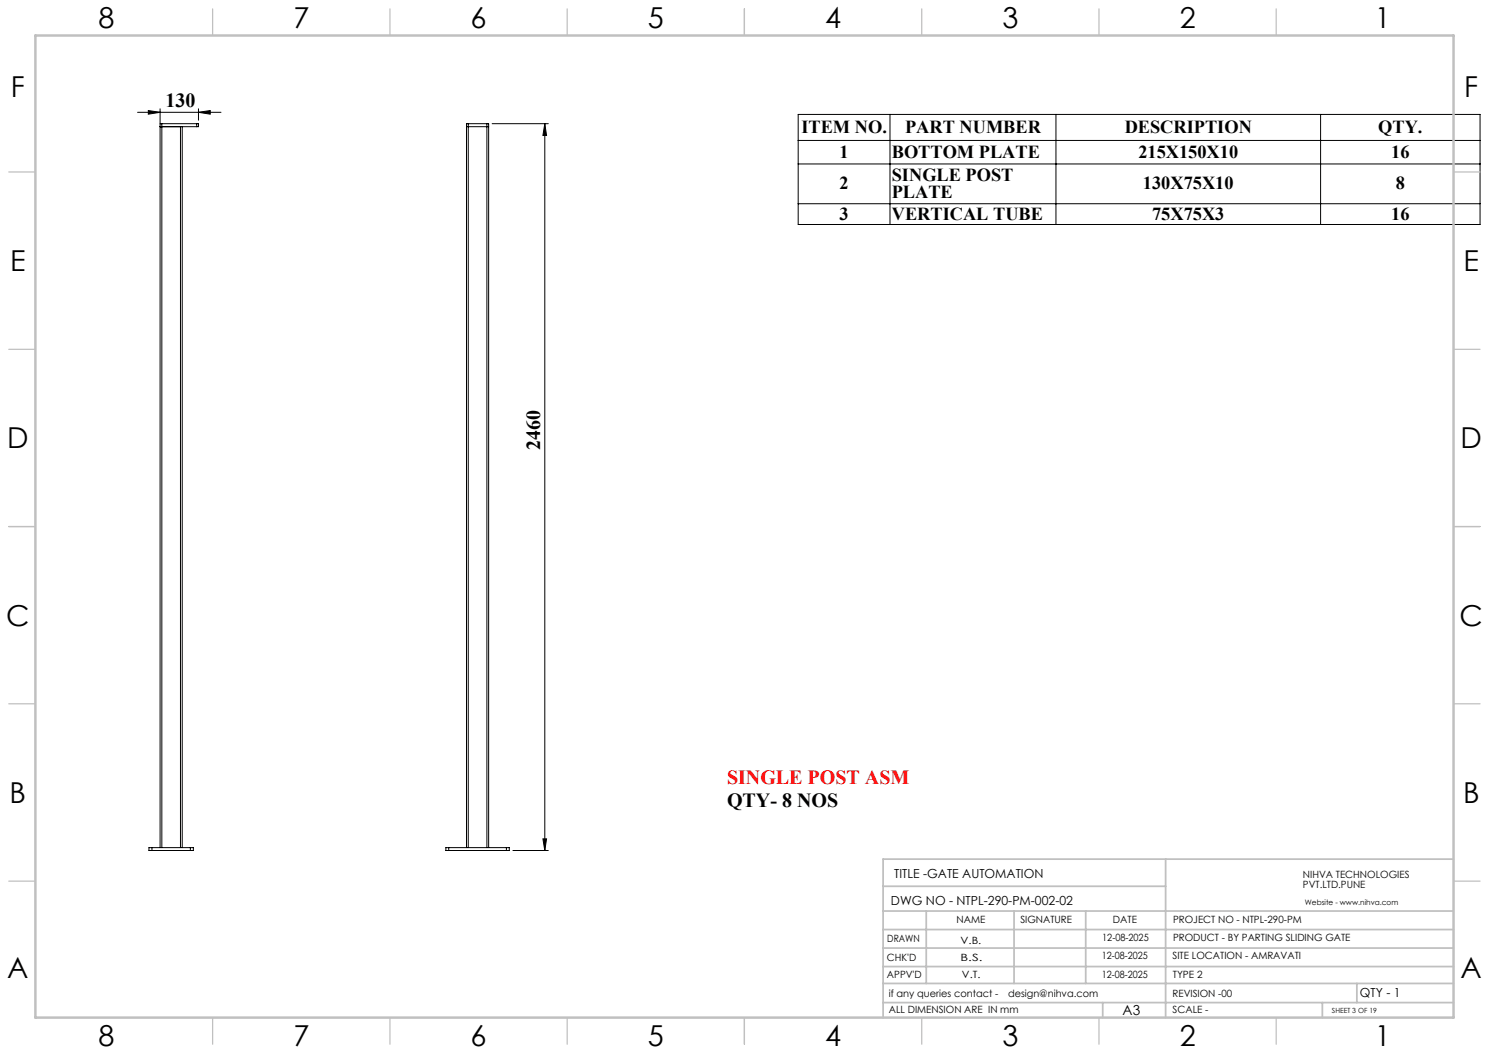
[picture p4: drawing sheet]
<svg xmlns="http://www.w3.org/2000/svg" width="420mm" height="297mm" viewBox="0 0 420 297" stroke-linecap="round" stroke-linejoin="round" font-family="sans-serif">
<g fill="none" stroke="#000" stroke-width=".28">
<path d="M38.8 31.7h23.5M41.8 31.2l3.4 .5-3.4 .5zM45.2 35.7h.4zM45.2 30.7v4M45.6 34.9h-.4v204.2M45.6 34.9h9.9M45.6 35.7h9.9M45.6 34.9v204.2M50.9 35.7v203.4M51.4 35.7v203.4M55.5 34.9h.5v.8h-.5M55.5 34.9v.8"/>
<path d="M56 31.7l3.3-.5v1zM56 30.7v3.2M131.6 35.7h6.2M132.1 34.9h-.5v204.2M132.1 34.9v204.2M132.1 34.9h5.2M137.3 34.9h.5v204.2M137.3 34.9v204.2M138.8 34.9h15.9M153.7 34.9v205M153.7 34.9l.5 3.3h-1.1zM225.1 32.3h192.4v31h-192.4z"/>
<path d="M225.1 39.6h192.4M251 32.3v31M297.9 32.3v31M372.5 32.3v31M225.1 46.2h192.4M225.1 57.5h192.4M42.9 239.1h-.9v.8h.9M42.9 239.1h10.8M42.9 239.9h10.8M42.9 239.1v.8M53.7 239.1h.8v.8h-.8M53.7 239.1v.8"/>
<path d="M126.6 239.1h-.8v.8h.8M126.6 239.1v.8M126.6 239.1h16.2M126.6 239.9h16.2M142.8 239.1h.9v.8h-.9M142.8 239.1v.8M144.7 239.9h10M153.1 236.6h1.1l-.5 3.3z"/>
</g>
<g fill="none" stroke="#c0c0c0" stroke-width=".35">
<path d="M60 2.5v7.5M110 2.5v7.5M160 2.5v7.5M210 2.5v7.5M260 2.5v7.5M310 2.5v7.5M360 2.5v7.5M2.5 48.5h7.5M410 48.5h7.5M2.5 98.5h7.5M410 98.5h7.5M2.5 148.5h7.5"/>
<path d="M410 148.5h7.5M2.5 198.5h7.5M410 198.5h7.5M2.5 248.5h7.5M410 248.5h7.5M60 287v7.5M110 287v7.5M160 287v7.5M210 287v7.5M260 287v7.5M310 287v7.5M360 287v7.5"/>
</g>
<g fill="none" stroke="#c0c0c0" stroke-width=".5">
<path d="M249.1 257h160.9M249.1 250h79.7M261.3 257v20.4M286 257v20.4M306.2 257v20.4M328.8 242.3v44.7M410 242.3h-160.9v44.7M249.1 272.6h160.9M249.1 267.4h160.9M249.1 262.2h160.9M249.1 277.4h160.9M382.7 277.4v5.4"/>
<path d="M249.1 282.8h160.9M311 282.8v4.2M373 282.8v4.2"/>
</g>
<path d="M10 10h400v277h-400z" fill="none" stroke="#c0c0c0" stroke-width=".7"/>
<g fill="#000">
<path d="M41.8 31.2l3.4 .5-3.4 .5zM56 31.7l3.3-.5v1z"/>
<path d="M153.7 34.9l.5 3.3h-1.1zM153.1 236.6h1.1l-.5 3.3z"/>
</g>
<g font-size="8.1">
<text x="27.8" y="8">8</text>
<text x="82.8" y="8">7</text>
<text x="132.8" y="8">6</text>
<text x="182.8" y="8">5</text>
<text x="232.8" y="8">4</text>
<text x="282.8" y="8">3</text>
<text x="332.8" y="8">2</text>
<text x="387.8" y="8">1</text>
<text x="3" y="27.2">F</text>
<text x="413" y="27.2">F</text>
<text x="2.8" y="76.5">E</text>
<text x="412.8" y="76.5">E</text>
<text x="2" y="126.5">D</text>
<text x="412" y="126.5">D</text>
<text x="1.7" y="176.5">C</text>
<text x="411.7" y="176.5">C</text>
<text x="2.7" y="226.5">B</text>
<text x="412.7" y="226.5">B</text>
<text x="2" y="275.7">A</text>
<text x="412" y="275.7">A</text>
<text x="27.8" y="295">8</text>
<text x="82.8" y="295">7</text>
<text x="132.8" y="295">6</text>
<text x="182.8" y="295">5</text>
<text x="232.8" y="295">4</text>
<text x="282.8" y="295">3</text>
<text x="332.8" y="295">2</text>
<text x="387.8" y="295">1</text>
</g>
<g font-size="5.6">
<text x="46.7" y="30.3">130</text>
<text x="152.3" y="126.9" transform="rotate(-90 152.3 126.9)">2460</text>
<text x="205.1" y="227.7">QTY- 8 NOS</text>
</g>
<text font-size="5.6" fill="#f00" x="205.1" y="221.1">SINGLE POST ASM</text>
<g font-size="5.2">
<text x="226.1" y="37.5">ITEM NO.</text>
<text x="255.3" y="37.5">PART NUMBER</text>
<text x="317.2" y="37.5">DESCRIPTION</text>
<text x="388.7" y="37.5">QTY.</text>
<text x="236.8" y="44.5">1</text>
<text x="251.5" y="44.5">BOTTOM PLATE</text>
<text x="321.1" y="44.5">215X150X10</text>
<text x="392.4" y="44.5">16</text>
<text x="236.8" y="53.4">2</text>
<text x="251.5" y="51.1">SINGLE POST</text>
<text x="322.4" y="53.4">130X75X10</text>
<text x="393.7" y="53.4">8</text>
<text x="251.5" y="55.7">PLATE</text>
<text x="236.8" y="61.9">3</text>
<text x="251.5" y="61.9">VERTICAL TUBE</text>
<text x="325" y="61.9">75X75X3</text>
<text x="392.4" y="61.9">16</text>
</g>
<text font-size="3.9" x="316.7" y="286.4">A3</text>
<g font-size="3.5">
<text x="252.2" y="247.7">TITLE -GATE AUTOMATION</text>
<text x="251.3" y="255.1">DWG NO - NTPL-290-PM-002-02</text>
<text x="383.6" y="281.1">QTY - 1</text>
</g>
<g font-size="2.8">
<text x="367.5" y="247.7">NIHVA TECHNOLOGIES</text>
<text x="367.5" y="250.5">PVT.LTD.PUNE</text>
<text x="269.8" y="260.4">NAME</text>
<text x="287.8" y="260.4">SIGNATURE</text>
<text x="313.9" y="260.5">DATE</text>
<text x="330.9" y="260.5">PROJECT NO - NTPL-290-PM</text>
<text x="250.3" y="265.7">DRAWN</text>
<text x="270.9" y="266.1">V.B.</text>
<text x="310.9" y="265.5">12-08-2025</text>
<text x="330.9" y="265.5">PRODUCT - BY PARTING SLIDING GATE</text>
<text x="250.2" y="271.1">CHK'D</text>
<text x="250.2" y="275.8">APPV'D</text>
<text x="270.9" y="271.1">B.S.</text>
<text x="271.3" y="275.8">V.T.</text>
<text x="310.8" y="270.6">12-08-2025</text>
<text x="310.8" y="275.8">12-08-2025</text>
<text x="330.7" y="270.6">SITE LOCATION - AMRAVATI</text>
<text x="330.8" y="275.8">TYPE 2</text>
<text x="250.7" y="281.1">if any queries contact -</text>
<text x="284.3" y="281.1">design@nihva.com</text>
<text x="330.7" y="281.1">REVISION -00</text>
<text x="250.7" y="285.6">ALL DIMENSION ARE IN mm</text>
<text x="330.7" y="285.6">SCALE -</text>
</g>
<text font-size="2.1" x="368.1" y="255.1">Website - www.nihva.com</text>
<text font-size="2" x="375.7" y="285.6">SHEET 3 OF 19</text>
</svg>
